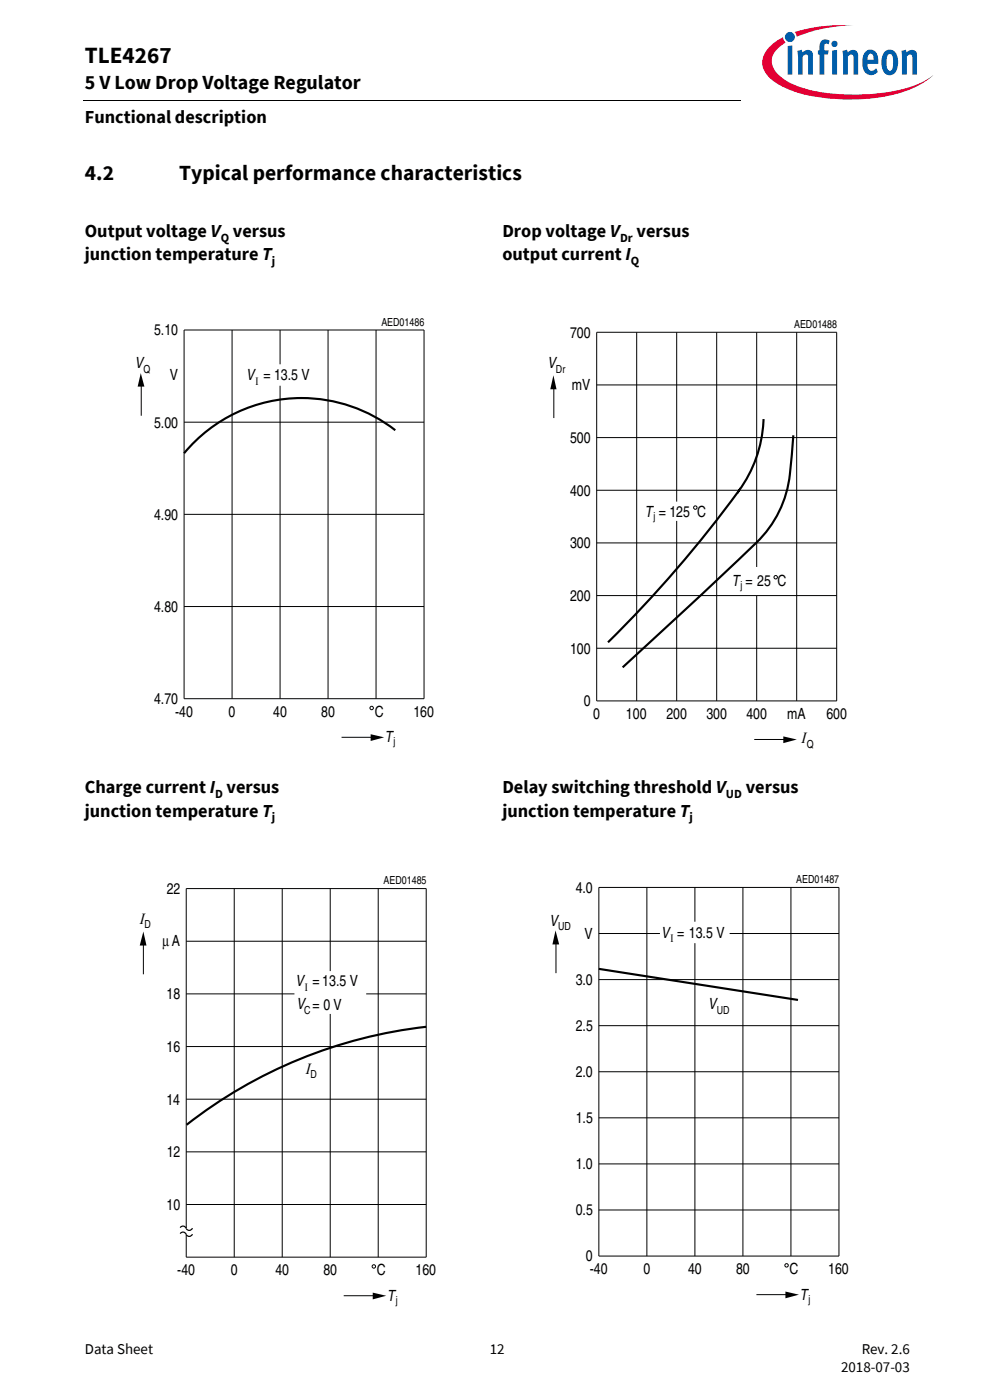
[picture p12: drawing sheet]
<svg xmlns="http://www.w3.org/2000/svg" width="210mm" height="297mm" viewBox="0 0 210 297" stroke-linecap="round" stroke-linejoin="round" font-family="sans-serif">
<path d="M17.7 21.3l.1 .1z" fill="#000"/>
<path d="M17.8 21.4h140.5" fill="none" stroke="#000" stroke-width=".21"/>
<path d="M157.3 5.1h42.7v21.5h-42.7z" fill="#fff"/>
<path d="M168.6 6.8l.4 1 1.4-.5a31.9 31.9 0 0 1 10.7-1.9 32.2 32.2 0 0 0-12.5 1.4zM163.4 9.8a4.3 4.3 0 0 0 0 6.9 21.8 21.8 0 0 0 11.7 4.1 38.5 38.5 0 0 0 18.7-2.1 14.3 14.3 0 0 0 4.2-2.8 18.4 18.4 0 0 1-8.8 3.5 40.4 40.4 0 0 1-20.2-1.2l-1.6-.7a6.4 6.4 0 0 1-3.7-4.4 5.1 5.1 0 0 1 2.9-4.1l-.3-.3-.2-.8-1 .5z" fill-rule="evenodd" fill="#e30034"/>
<path d="M166.5 7.8a1.06 1.06 0 0 0 2.1 0 1.06 1.06 0 0 0-2.1 0zM167.1 9.8v6h.9v-6.2zM169.1 10.8l.2 1.3v3.7h.9v-3.8l.7-.4h.3l.2 .3v3.9h1v-3.9a1.21 1.21 0 0 0-.8-1.3 1.21 1.21 0 0 0-1.4 .5l-.1-.6zM174.3 8.6a2.41 2.41 0 0 0-.5 2.1h-.3v.9h.3v4.2h1v-4.2h.8l.2-.9h-1v-.9a.49 .49 0 0 1 .3-.6 .49 .49 0 0 1 .6 .2l.3-.7a1.45 1.45 0 0 0-1.7-.1zM176.5 10.7v5.1h1v-5.2zM176.3 9.3a.7 .7 0 0 0 1.4 0 .7 .7 0 0 0-1.4 0zM178.7 10.8l.1 5h1v-3.8a.64 .64 0 0 1 .5-.5 .64 .64 0 0 1 .7 .4v3.9h1v-3.9a1.22 1.22 0 0 0-.8-1.3 1.22 1.22 0 0 0-1.4 .5l-.2-.6zM183.7 10.8a3.9 3.9 0 0 0-.1 4.7 1.76 1.76 0 0 0 2.6-.3l-.4-.7a.99 .99 0 0 1-1.6 .1l-.2-1.1h2.3v-.2a2.3 2.3 0 0 0-1.5-2.8h-.5zM184.2 11.7a.65 .65 0 0 1 .9-.2 .65 .65 0 0 1 .2 .9v.3h-1.3zM187.7 10.9a3.9 3.9 0 0 0 .1 4.8 1.68 1.68 0 0 0 2.6-1.5 3.8 3.8 0 0 0-.7-3.3 1.59 1.59 0 0 0-2 0zM188.4 11.6l.2-.1a.86 .86 0 0 1 .8 1.2v.7a1.26 1.26 0 0 1-.6 1.7 2.12 2.12 0 0 1-.7-2.4l.1-.9zM191.2 10.8l.1 5h1v-3.8l.7-.4h.3l.2 .3v3.9h1v-4.2a1.08 1.08 0 0 0-.6-1 1.08 1.08 0 0 0-1.3 .2l-.4 .3v-.6z" fill-rule="evenodd" fill="#005da9"/>
<g fill="none" stroke="#000" stroke-width=".21">
<path d="M39 70h50.9v78.2h-50.9zM49.2 70v78.2M59.4 70v7.3M69.6 70v78.2M79.8 70v78.2M126.6 70.5v78.2h50.9v-78.2M126.6 70.5h50.9M135 70.5v78.2M143.5 70.5v35.9M152 70.5v78.2M160.5 70.5v49.8M169 70.5v78.2"/>
<path d="M30 80.9v7.3M39 89.6h50.9M59.4 81.8v66.4M117.5 81.4v7.3M126.6 81.7h50.9M126.6 92.8h50.9M39 109.1h50.9M126.6 115.2h50.9M126.6 104h50.9M143.5 110.5v38.2M39 128.7h50.9M126.6 137.5h50.9"/>
<path d="M126.6 126.3h50.9M160.5 126.4v22.3M72.4 156.4h7.3M160 156.9h7.3M30.4 199.4v7.3M39.5 199.7h50.9M49.7 188.5v78.2M59.9 188.5v78.2M70 188.5v17.5M80.2 188.5v78.2M117.9 199.2v7.2M127 188.3h50.9v78.2h-50.9z"/>
<path d="M127 198h13M137.2 188.3v78.2M147.4 188.3v7.2M154.8 198h23.1M157.6 188.3v78.2M167.8 188.3v78.2M39.5 210.8h23M70 215.1v51.6M77.7 210.8h12.7M127 207.8h50.9M127 217.6h50.9M147.4 200.1v66.4"/>
<path d="M39.5 233.2h50.9M39.5 222h50.9M127 237.1h50.9M127 227.4h50.9M39.5 255.5h50.9M39.5 244.4h50.9M127 256.7h50.9M127 246.9h50.9M39.5 260.6v-72.1h50.9v78.2h-50.9v-4.8M72.9 274.9h7.3M160.4 274.7h7.3"/>
<circle cx="147.5" cy="107.7" r=".37"/>
<circle cx="164.5" cy="122.5" r=".37"/>
<circle cx="78.8" cy="150.2" r=".37"/>
<circle cx="79.3" cy="268.7" r=".37"/>
<circle cx="166.8" cy="268.4" r=".37"/>
</g>
<path d="M83.8 91.3a32.4 32.4 0 0 0-44.8 4.9M162 88.9a27.3 27.3 0 0 1-5.3 15.2 263.5 263.5 0 0 1-27.7 32.2M168.3 92.3l-.4 4.6a26.8 26.8 0 0 1-4.9 15.4 113.7 113.7 0 0 1-10.3 10.2l-20.6 19.1M90.4 217.8a100.8 100.8 0 0 0-50.8 20.8M127 205.5l42.3 6.6" fill="none" stroke="#000" stroke-width=".45"/>
<path d="M29.9 79.2l.7 2.8h-1.4zM117.4 79.6l.6 3h-1.3zM78.6 155.8l2.9 .6-2.9 .8zM166.1 156.2l2.9 .7-2.9 .8zM30.4 197.6l.7 3h-1.5zM117.8 197.4l.8 3h-1.4zM79.1 274.2l2.8 .7-2.8 .8zM166.6 274l2.9 .7-2.9 .7z" fill="#000"/>
<path d="M38.2 260.4a.71 .71 0 0 1 .7-.3 .71 .71 0 0 1 .6 .5M38.2 261.7a.71 .71 0 0 1 .7-.3 .71 .71 0 0 1 .6 .5M40.8 260.5a.71 .71 0 0 1-.6 .5 .71 .71 0 0 1-.7-.4M40.8 261.8a.71 .71 0 0 1-.6 .5 .71 .71 0 0 1-.7-.4" fill="none" stroke="#000" stroke-width=".25"/>
<text font-size="4.9" x="18" y="13.4">TLE4267</text>
<g font-size="4.6">
<text x="18" y="38.1">4.2</text>
<text x="38" y="38.1">Typical performance characteristics</text>
</g>
<text font-size="4.2" x="18" y="19">5 V Low Drop Voltage Regulator</text>
<g font-size="3.9">
<text x="18" y="26.2">Functional description</text>
<text x="18" y="50.3">Output voltage V versus</text>
<text x="106.6" y="50.3">Drop voltage V</text>
<text x="135" y="50.3">versus</text>
<text x="18" y="55.2">junction temperature T</text>
<text x="106.6" y="55.2">output current I</text>
<text x="18" y="168.3">Charge current I versus</text>
<text x="18" y="173.3">junction temperature T</text>
<text x="106.6" y="173.3">junction temperature T</text>
<text x="106.6" y="168.3">Delay switching threshold V</text>
<text x="158.2" y="168.3">versus</text>
</g>
<g font-size="3.4">
<text x="169.9" y="157.7">Ι</text>
<text x="29.5" y="195.9">Ι</text>
<text x="64.7" y="227.8">Ι</text>
</g>
<g font-size="3.3">
<text x="32.7" y="71.2">5.10</text>
<text x="120.9" y="71.6">700</text>
<text x="28.6" y="78.1">V</text>
<text x="36" y="80.7">V</text>
<text x="52.2" y="80.7">V = 13.5 V</text>
<text x="116.1" y="78.2">V</text>
<text x="121.3" y="82.8">mV</text>
<text x="32.7" y="90.7">5.00</text>
<text x="120.9" y="94">500</text>
<text x="120.9" y="105.1">400</text>
<text x="32.7" y="110.3">4.90</text>
<text x="136.8" y="109.6">T = 125 C</text>
<text x="120.9" y="116.3">300</text>
<text x="155.2" y="124.4">T = 25 C</text>
<text x="32.7" y="129.8">4.80</text>
<text x="120.9" y="127.5">200</text>
<text x="120.9" y="138.7">100</text>
<text x="32.7" y="149.4">4.70</text>
<text x="123.8" y="149.8">0</text>
<text x="37.1" y="152.1">-40</text>
<text x="48.5" y="152.1">0</text>
<text x="58" y="152.1">40</text>
<text x="68.1" y="152.1">80</text>
<text x="79.5" y="152.1">C</text>
<text x="87.7" y="152.1">160</text>
<text x="125.8" y="152.5">0</text>
<text x="132.8" y="152.5">100</text>
<text x="141.4" y="152.5">200</text>
<text x="149.8" y="152.5">300</text>
<text x="158.3" y="152.5">400</text>
<text x="166.9" y="152.6">mA</text>
<text x="175.3" y="152.5">600</text>
<text x="81.7" y="157.5">T</text>
<text x="35.4" y="189.6">22</text>
<text x="122.1" y="189.4">4.0</text>
<text x="116.6" y="196.4">V</text>
<text x="34.5" y="200.8">μA</text>
<text x="124" y="199.2">V</text>
<text x="140.2" y="199">V = 13.5 V</text>
<text x="62.7" y="209.2">V =13.5 V</text>
<text x="122.1" y="209">3.0</text>
<text x="35.3" y="212">18</text>
<text x="62.9" y="214.1">V = 0 V</text>
<text x="150.2" y="214.1">V</text>
<text x="122.1" y="218.7">2.5</text>
<text x="35.3" y="223.2">16</text>
<text x="122.1" y="228.5">2.0</text>
<text x="35.3" y="234.3">14</text>
<text x="122.1" y="238.3">1.5</text>
<text x="35.4" y="245.5">12</text>
<text x="122.1" y="248.1">1.0</text>
<text x="35.3" y="256.7">10</text>
<text x="122.1" y="257.8">0.5</text>
<text x="124.3" y="267.6">0</text>
<text x="37.6" y="270.5">-40</text>
<text x="49" y="270.5">0</text>
<text x="58.4" y="270.5">40</text>
<text x="68.6" y="270.5">80</text>
<text x="79.9" y="270.6">C</text>
<text x="82.1" y="275.9">T</text>
<text x="88.1" y="270.5">160</text>
<text x="125.1" y="270.3">-40</text>
<text x="136.5" y="270.3">0</text>
<text x="145.9" y="270.3">40</text>
<text x="156.1" y="270.3">80</text>
<text x="167.5" y="270.3">C</text>
<text x="169.6" y="275.7">T</text>
<text x="175.7" y="270.3">160</text>
</g>
<g font-size="3.2">
<text x="18" y="287.3">Data Sheet</text>
<text x="103.9" y="287.3">12</text>
<text x="182.8" y="287.3">Rev. 2.6</text>
<text x="178.4" y="291.2">2018-07-03</text>
</g>
<g font-size="2.6">
<text x="46.8" y="51.3">Q</text>
<text x="131.5" y="51.3">Dr</text>
<text x="57.7" y="56.2">j</text>
<text x="133.8" y="56.2">Q</text>
<text x="45.6" y="169.3">D</text>
<text x="154" y="169.3">UD</text>
<text x="57.7" y="174.2">j</text>
<text x="146.2" y="174.2">j</text>
</g>
<g font-size="2.4">
<text x="80.9" y="69.1">AED01486</text>
<text x="168.4" y="69.6">AED01488</text>
<text x="30.4" y="79.1">Q</text>
<text x="54.2" y="81.7">Ι</text>
<text x="117.9" y="79.1">Dr</text>
<text x="138.6" y="110.2">j</text>
<text x="157" y="125">j</text>
<text x="83.5" y="158.1">j</text>
<text x="171.1" y="158.7">Q</text>
<text x="81.4" y="187.6">AED01485</text>
<text x="168.9" y="187.4">AED01487</text>
<text x="30.6" y="196.9">D</text>
<text x="118.4" y="197.4">UD</text>
<text x="142.2" y="199.9">Ι</text>
<text x="64.5" y="215.1">C</text>
<text x="64.7" y="210.2">Ι</text>
<text x="152" y="215.1">UD</text>
<text x="65.9" y="228.7">D</text>
<text x="83.9" y="276.6">j</text>
<text x="171.5" y="276.3">j</text>
</g>
</svg>
